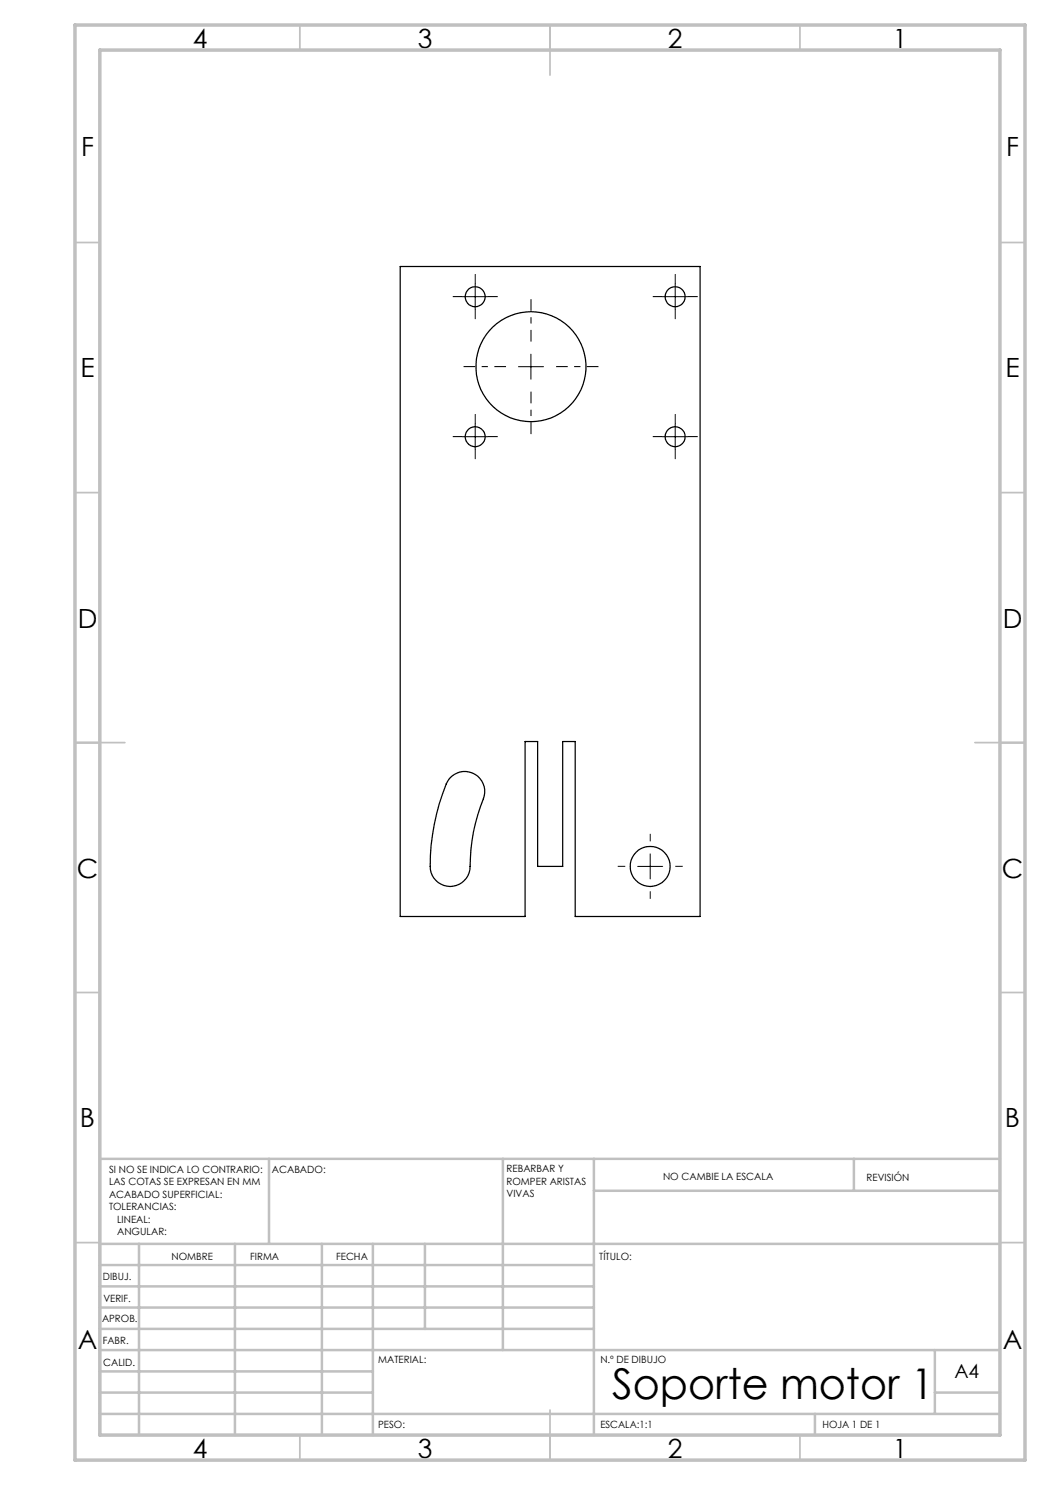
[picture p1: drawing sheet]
<svg xmlns="http://www.w3.org/2000/svg" width="210mm" height="297mm" viewBox="0 0 210 297" stroke-linecap="round" stroke-linejoin="round" font-family="sans-serif">
<g fill="none" stroke="#000" stroke-width=".25">
<path d="M80 53.3h60v130h-25v-35h-2.5v25h-5v-25h-2.5v35h-25zM89.9 155.7a4 4 0 0 1 5.1-.8 4 4 0 0 1 1.7 4.9 36.6 36.6 0 0 0-2.7 14.1 4 4 0 0 1-4.3 3.4 4 4 0 0 1-3.7-4 42.8 42.8 0 0 1 3.5-17.1z"/>
<circle cx="95" cy="59.4" r="1.99"/>
<circle cx="135" cy="59.3" r="2"/>
<circle cx="106.2" cy="73.3" r="11"/>
<circle cx="95" cy="87.4" r="2"/>
<circle cx="135" cy="87.3" r="2.01"/>
<circle cx="130" cy="173.3" r="4"/>
</g>
<g fill="none" stroke="#000" stroke-width=".2" stroke-dasharray="15.2 1.3 1.3 1.3" stroke-linecap="butt">
<path d="M92.6 59.3h-2M95.1 56.8v-2M97.6 59.3h2M132.6 59.3h-2M135.1 56.8v-2M137.6 59.3h2M95.1 61.8v2M135.1 61.8v2M92.6 87.3h-2M95.1 84.8v-2M95.1 89.8v2M97.6 87.3h2"/>
<path d="M132.6 87.3h-2M135.1 84.8v-2M135.1 89.8v2M137.6 87.3h2M125.1 173.3h-1.5M130.1 168.3v-1.5M130.1 178.3v1.5M135.1 173.3h1.5"/>
</g>
<path d="M101.2 73.3h-8.5M106.2 68.3v-8.5M106.2 78.3v8.5M111.2 73.3h8.5" fill="none" stroke="#000" stroke-width=".2" stroke-dasharray="15.2 1.3 1.3 1.3" stroke-dashoffset="12.9" stroke-linecap="butt"/>
<path d="M92.5 59.3h5M95 56.8v5M132.5 59.3h5M135 56.8v5M103.7 73.3h5M106.2 70.8v5M92.5 87.3h5M95 84.8v5M132.5 87.3h5M135 84.8v5M127.5 173.3h5M130 170.8v5" fill="none" stroke="#000" stroke-width=".2"/>
<g fill="none" stroke="#c0c0c0" stroke-width=".35">
<path d="M60 5v5M110 5v10M160 5v5M15 48.5h5M200 48.5h5M15 98.5h5M200 98.5h5M15 148.5h10M195 148.5h10M15 198.5h5M200 198.5h5M15 248.5h5"/>
<path d="M200 248.5h5M60 287v5M110 282v10M160 287v5"/>
</g>
<g fill="none" stroke="#c0c0c0" stroke-width=".5">
<path d="M53.8 231.8v17M100.6 231.8v38.2M118.8 231.8v55.2M118.8 238.2h81.2M170.8 231.8v6.4M200 231.8h-180v55.2M20 248.8h180M20 257.3h98.8M20 253h98.8M27.8 248.8v38.2M47 248.8v38.2M64.4 248.8v38.2"/>
<path d="M74.6 248.8v38.2M85 248.8v17M20 265.8h98.8M20 261.5h98.8M20 278.5h54.6M20 274.3h54.6M20 270h180M187 278.5h13M187 270v12.8M20 282.8h180M163 282.8v4.2"/>
</g>
<path d="M15 5h190v287h-190zM20 10h180v277h-180z" fill="none" stroke="#c0c0c0" stroke-width=".7"/>
<text font-size="8.5" x="122.5" y="279.7">Soporte motor 1</text>
<g font-size="5.3">
<text x="38.5" y="9.5">4</text>
<text x="83.5" y="9.5">3</text>
<text x="133.6" y="9.5">2</text>
<text x="178.6" y="9.5">1</text>
<text x="16.2" y="31.3">F</text>
<text x="201.2" y="31.3">F</text>
<text x="16.1" y="75.5">E</text>
<text x="201.1" y="75.5">E</text>
<text x="15.5" y="125.5">D</text>
<text x="200.5" y="125.5">D</text>
<text x="15.4" y="175.5">C</text>
<text x="200.4" y="175.5">C</text>
<text x="16" y="225.5">B</text>
<text x="201" y="225.5">B</text>
<text x="15.5" y="269.8">A</text>
<text x="200.5" y="269.8">A</text>
<text x="38.5" y="291.5">4</text>
<text x="83.5" y="291.5">3</text>
<text x="133.6" y="291.5">2</text>
<text x="178.6" y="291.5">1</text>
</g>
<text font-size="3.9" x="190.9" y="275.5">A4</text>
<g font-size="2">
<text x="21.8" y="234.6">SI NO SE INDICA LO CONTRARIO:</text>
<text x="21.8" y="237.1">LAS COTAS SE EXPRESAN EN MM</text>
<text x="21.8" y="239.6">ACABADO SUPERFICIAL:</text>
<text x="54.4" y="234.6">ACABADO:</text>
<text x="101.3" y="234.5">REBARBAR Y</text>
<text x="101.3" y="237">ROMPER ARISTAS</text>
<text x="101.3" y="239.5">VIVAS</text>
<text x="132.6" y="236">NO CAMBIE LA ESCALA</text>
<text x="173.3" y="236.2">REVISIÓN</text>
<text x="21.8" y="242.1">TOLERANCIAS:</text>
<text x="23.4" y="244.6">LINEAL:</text>
<text x="23.4" y="247.1">ANGULAR:</text>
<text x="34.3" y="252">NOMBRE</text>
<text x="50" y="251.9">FIRMA</text>
<text x="67.2" y="251.9">FECHA</text>
<text x="119.9" y="251.9">TÍTULO:</text>
<text x="20.6" y="256.1">DIBUJ.</text>
<text x="20.7" y="260.3">VERIF.</text>
<text x="20.4" y="264.4">APROB.</text>
<text x="20.5" y="268.8">FABR.</text>
<text x="20.7" y="273.1">CALID.</text>
<text x="75.6" y="272.5">MATERIAL:</text>
<text x="120.1" y="272.5">N.º DE DIBUJO</text>
<text x="75.6" y="285.5">PESO:</text>
<text x="120.1" y="285.6">ESCALA:1:1</text>
<text x="164.5" y="285.6">HOJA 1 DE 1</text>
</g>
</svg>
